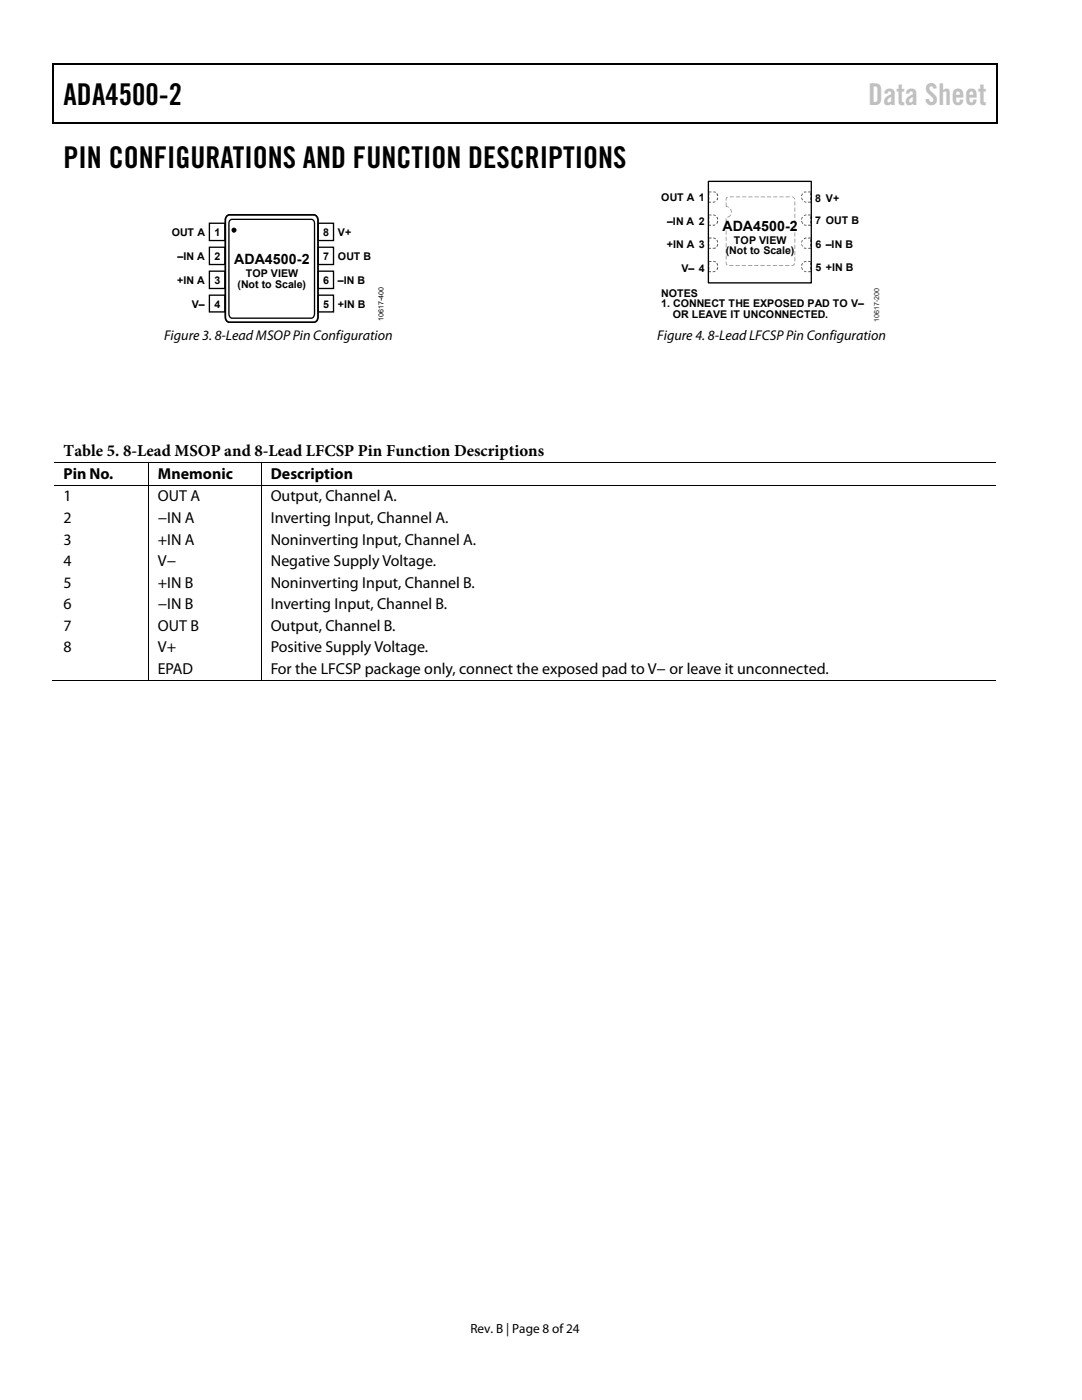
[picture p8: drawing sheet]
<svg xmlns="http://www.w3.org/2000/svg" width="216mm" height="279mm" viewBox="0 0 216 279" stroke-linecap="round" stroke-linejoin="round" font-family="sans-serif">
<path d="M10.5 12.7h.3v1h-.3zM198.8 12.7h.2v1h-.2zM198.8 12.7h.2v.3h-.2zM198.8 24.4h.2v.3h-.2z" fill="#000"/>
<path d="M10.5 12.8h188.3M10.7 13.7v11M198.9 13.7v11M10.5 24.5h188.3" fill="none" stroke="#000" stroke-width=".25"/>
<g fill="#fff" stroke="#000" stroke-width=".27">
<path d="M41.8 44.6h3.1v3.4h-3.1z"/>
<path d="M41.8 49.3h3.1v3.5h-3.1z"/>
<path d="M41.8 54.1h3.1v3.5h-3.1z"/>
<path d="M41.8 58.9h3.1v3.4h-3.1z"/>
<path d="M63.5 44.6h3v3.4h-3z"/>
<path d="M63.5 49.3h3v3.5h-3z"/>
<path d="M63.5 54.1h3v3.5h-3z"/>
<path d="M63.5 58.9h3v3.4h-3z"/>
</g>
<path d="M45.2 43.2l.6-.3h15.9a1.3 1.3 0 0 1 1.8 1v17.8a3 3 0 0 1-.5 2.5l-16.3 .1a1.29 1.29 0 0 1-1.7-1.1v-17.2a5 5 0 0 1 .2-2.8z" fill="none" stroke="#000" stroke-width=".35"/>
<path d="M45.8 44l.5-.2h15.2a.93 .93 0 0 1 1.3 .8v16.2a4.6 4.6 0 0 1-.2 2.4l-.5 .3h-15.2a.91 .91 0 0 1-1.2-.9v-18z" fill="none" stroke="#000" stroke-width=".27"/>
<circle cx="46.7" cy="45.9" r=".41" fill="#000" stroke="#000" stroke-width=".2"/>
<g fill="#474747">
<path d="M141.4 38.2v.2h.6v-.2zM141.4 38.5v.5h.1v-.5zM141.4 39.4v.5h.1v-.5zM141.4 40.3v.1h.5v-.1zM142.2 40.3v.1h.2l.4-.2zM143.1 39.5l-.2 .4 .2 .1 .2-.5zM142.9 38.7l.2 .4h.2l-.2-.5zM142.3 38.2v.2l.5 .1 .1-.2z"/>
<path d="M141.4 42.8v.2h.6v-.2zM141.4 43.2v.5h.1v-.5zM141.4 44.1v.5h.1v-.5zM141.4 44.9v.1h.5v-.1zM142.2 44.9v.1l.6-.1-.1-.1zM143.1 44.1l-.2 .5 .2 .1a.37 .37 0 0 0 0-.6zM142.9 43.3l.2 .5h.2l-.2-.5zM142.3 42.8v.2l.5 .1 .1-.1z"/>
<path d="M141.4 47.4v.2h.6v-.2zM141.4 47.8v.5h.1v-.5zM141.4 48.7v.5h.1v-.5zM141.4 49.6h.5v-.1zM142.2 49.5v.1h.7l-.1-.2zM143.1 48.7l-.2 .5 .2 .1 .2-.6zM142.9 48l.2 .4h.2l-.2-.5zM142.3 47.4v.2l.5 .2 .1-.2z"/>
<path d="M141.4 52.1v.2h.6v-.2zM141.4 52.4v.5h.1v-.5zM141.4 53.3v.5h.1v-.5zM141.4 54.1v.2h.5v-.2zM142.2 54.1v.2h.2l.4-.2zM143.1 53.3l-.2 .5 .2 .1 .2-.6zM142.9 52.6l.2 .4h.2l-.2-.5zM142.3 52.1v.2l.5 .1 .1-.2z"/>
<path d="M161.2 38.2v.2h.6v-.2zM161.7 38.5v.5h.2v-.5zM161.7 39.4v.5h.2v-.5zM161.2 40.3v.1h.7v-.1zM160.5 40.2l-.1 .1 .5 .1v-.1zM159.9 39.5l.2 .5 .2-.1-.3-.4zM160.1 38.6l-.2 .5 .2-.1zM160.4 38.3l.1 .2 .4-.1v-.2z"/>
<path d="M161.2 42.8v.2h.6v-.2zM161.7 43.2v.5h.2v-.5zM161.7 44.1v.5h.2v-.5zM161.2 44.9v.1h.7l-.2-.1h.1zM160.5 44.8l-.1 .1 .5 .1v-.1zM159.9 44.2l.2 .5 .2-.1-.3-.5zM160 43.4l-.1 .4h.1l.2-.5zM160.4 43l.1 .1 .4-.1v-.2z"/>
<path d="M161.2 47.4v.2h.6v-.2zM161.7 47.8v.5h.2v-.5zM161.7 48.7v.5h.2v-.5zM161.2 49.5v.1h.7h-.2l.1-.1zM160.5 49.4l-.1 .2h.5v-.1zM159.9 48.7l.2 .6-.1-.6zM160.1 47.9l-.2 .5h.1l.2-.4zM160.4 47.6l.1 .2 .4-.2v-.2z"/>
<path d="M161.2 52.1v.2h.6v-.2zM161.7 52.4v.5h.2v-.5zM161.7 53.3v.5h.2v-.5zM161.2 54.1v.2h.7v-.2zM160.5 54.1h-.1l.5 .2v-.2zM159.9 53.3l.2 .6 .2-.1-.3-.5zM160.1 52.5l-.2 .5 .2-.1zM160.4 52.2l.1 .2 .4-.1v-.2z"/>
</g>
<path d="M144.8 40.4v.8l.7 .2-.3-.2h-.3l.1-.7zM145.7 41.7l.1 .7h.1a.56 .56 0 0 0-.2-.7zM145.1 43.3v.1l.4-.1 .3-.4zM144.8 43.6l.1 .8 .1-.8zM144.8 44.8l.1 .9 .1-.8zM144.8 46l.1 .9 .1-.8zM144.8 47.3l.1 .8 .1-.8zM144.8 48.5l.1 .9 .1-.8zM144.8 49.7l.1 .9 .1-.8zM144.8 51l.1 .8 .1-.7zM144.8 52.2v.5l.3 .3-.1-.7zM145.5 52.9l.1 .2 .8-.1zM146.8 52.9v.2l.8-.1zM148 52.9l.1 .2 .8-.1zM149.3 52.9v.2l.8-.1zM150.5 52.9v.2l.8-.1zM151.7 52.9l.1 .2 .8-.1zM153 52.9v.2l.8-.1zM154.2 52.9l.1 .2 .8-.1zM155.5 52.9v.2l.8-.1zM156.7 52.9v.2l.8-.1zM157.9 52.9v.1a.46 .46 0 0 0 .5 0 .46 .46 0 0 0 .2-.4zM158.5 51.3l.1 .9 .1-.8zM158.5 50.1l.1 .9 .1-.8zM158.5 48.8l.1 .9 .1-.8zM158.5 47.6l.1 .9 .1-.8zM158.5 46.4l.1 .8 .1-.8zM158.5 45.1l.1 .9 .1-.8zM158.5 43.9l.1 .9 .1-.8zM158.5 42.7l.1 .8 .1-.8zM158.5 41.4l.1 .9 .1-.8zM158.5 40.2l.1 .8 .1-.7zM158 39.2l.6 .6a.52 .52 0 0 0-.5-.6zM156.7 39.2l.1 .2 .8-.1zM155.5 39.2l.1 .2 .8-.1zM154.3 39.2v.2l.9-.1zM153 39.2l.1 .2 .8-.1zM151.8 39.2l.1 .2 .8-.1zM150.6 39.2v.2l.8-.1zM149.3 39.2l.1 .2 .8-.1zM148.1 39.2l.1 .2 .7-.1zM146.8 39.2l.1 .2 .8-.1zM145.6 39.2l.1 .2 .8-.1zM144.9 39.4v.7l.3-.8z" fill="#989898"/>
<path d="M141.4 36.2h20.5v20.3h-20.5z" fill="none" stroke="#000" stroke-width=".27"/>
<path d="M10.8 96.9h188M29.6 92.4v4.4M29.6 96.9v38.9M52.1 92.4v4.4M52.1 96.9v38.9M198.8 92.4h-188M10.5 135.7h19M29.7 135.7h22.3M52.2 135.7h146.6" fill="none" stroke="#000" stroke-width=".2"/>
<g font-size="6">
<text x="12.7" y="21">ADA4500-2</text>
<text x="12.7" y="33.6">PIN CONFIGURATIONS AND FUNCTION DESCRIPTIONS</text>
</g>
<text font-size="6" fill="#c0c0c0" x="173.2" y="21">Data Sheet</text>
<text font-size="3.3" x="12.7" y="91">Table 5. 8-Lead MSOP and 8-Lead LFCSP Pin Function Descriptions</text>
<g font-size="3.2">
<text x="12.7" y="95.6">Pin No.</text>
<text x="31.5" y="95.6">Mnemonic</text>
<text x="54" y="95.6">Description</text>
<text x="12.7" y="100.1">1</text>
<text x="31.5" y="100.1">OUT A</text>
<text x="54" y="100.1">Output, Channel A.</text>
<text x="12.7" y="104.4">2</text>
<text x="31.5" y="104.4">−IN A</text>
<text x="54" y="104.4">Inverting Input, Channel A.</text>
<text x="12.7" y="108.7">3</text>
<text x="12.7" y="113">4</text>
<text x="31.5" y="108.7">+IN A</text>
<text x="31.5" y="113">V−</text>
<text x="54" y="108.7">Noninverting Input, Channel A.</text>
<text x="54" y="113">Negative Supply Voltage.</text>
<text x="12.7" y="117.3">5</text>
<text x="31.5" y="117.3">+IN B</text>
<text x="54" y="117.3">Noninverting Input, Channel B.</text>
<text x="12.7" y="121.6">6</text>
<text x="12.7" y="125.9">7</text>
<text x="31.5" y="125.9">OUT B</text>
<text x="31.5" y="121.6">−IN B</text>
<text x="54" y="125.9">Output, Channel B.</text>
<text x="54" y="121.6">Inverting Input, Channel B.</text>
<text x="12.7" y="130.2">8</text>
<text x="31.5" y="130.2">V+</text>
<text x="54" y="130.2">Positive Supply Voltage.</text>
<text x="31.5" y="134.5">EPAD</text>
<text x="54" y="134.5">For the LFCSP package only, connect the exposed pad to V− or leave it unconnected.</text>
</g>
<g font-size="2.8">
<text x="144.2" y="46.1">ADA4500-2</text>
<text x="46.7" y="52.8">ADA4500-2</text>
<text x="32.7" y="67.9">Figure 3. 8-Lead MSOP Pin Configuration</text>
<text x="131.1" y="67.8">Figure 4. 8-Lead LFCSP Pin Configuration</text>
</g>
<text font-size="2.6" x="93.9" y="266">Rev. B | Page 8 of 24</text>
<g font-size="2.1">
<text x="131.9" y="40.2">OUT A 1</text>
<text x="162.7" y="40.2">8 V+</text>
<text x="34.3" y="47.2">OUT A</text>
<text x="42.8" y="47.1">1</text>
<text x="64.5" y="47.1">8</text>
<text x="67.4" y="47.2">V+</text>
<text x="133.1" y="44.9">–IN A 2</text>
<text x="162.7" y="44.8">7 OUT B</text>
<text x="35.4" y="51.9">–IN A</text>
<text x="42.8" y="51.9">2</text>
<text x="64.5" y="51.9">7</text>
<text x="67.4" y="51.9">OUT B</text>
<text x="133.1" y="49.6">+IN A 3</text>
<text x="144.8" y="50.8">(Not to Scale)</text>
<text x="146.5" y="48.6">TOP VIEW</text>
<text x="162.7" y="49.5">6 –IN B</text>
<text x="35.4" y="56.7">+IN A</text>
<text x="42.8" y="56.7">3</text>
<text x="47.4" y="57.4">(Not to Scale)</text>
<text x="49" y="55.2">TOP VIEW</text>
<text x="64.5" y="56.7">6</text>
<text x="67.4" y="56.7">–IN B</text>
<text x="131.9" y="59.2">NOTES</text>
<text x="136" y="54.2">V– 4</text>
<text x="162.7" y="54">5 +IN B</text>
<text x="38.3" y="61.4">V–</text>
<text x="42.8" y="61.4">4</text>
<text x="64.5" y="61.4">5</text>
<text x="67.4" y="61.4">+IN B</text>
<text x="131.9" y="61.4">1. CONNECT THE EXPOSED PAD TO V–</text>
<text x="134.2" y="63.5">OR LEAVE IT UNCONNECTED.</text>
</g>
<text font-size="1.4" x="76.5" y="64.1" transform="rotate(-90 76.5 64.1)">10617-400</text>
<text font-size="1.4" fill="#231f20" x="175.5" y="64.3" transform="rotate(-90 175.5 64.3)">10617-200</text>
</svg>
